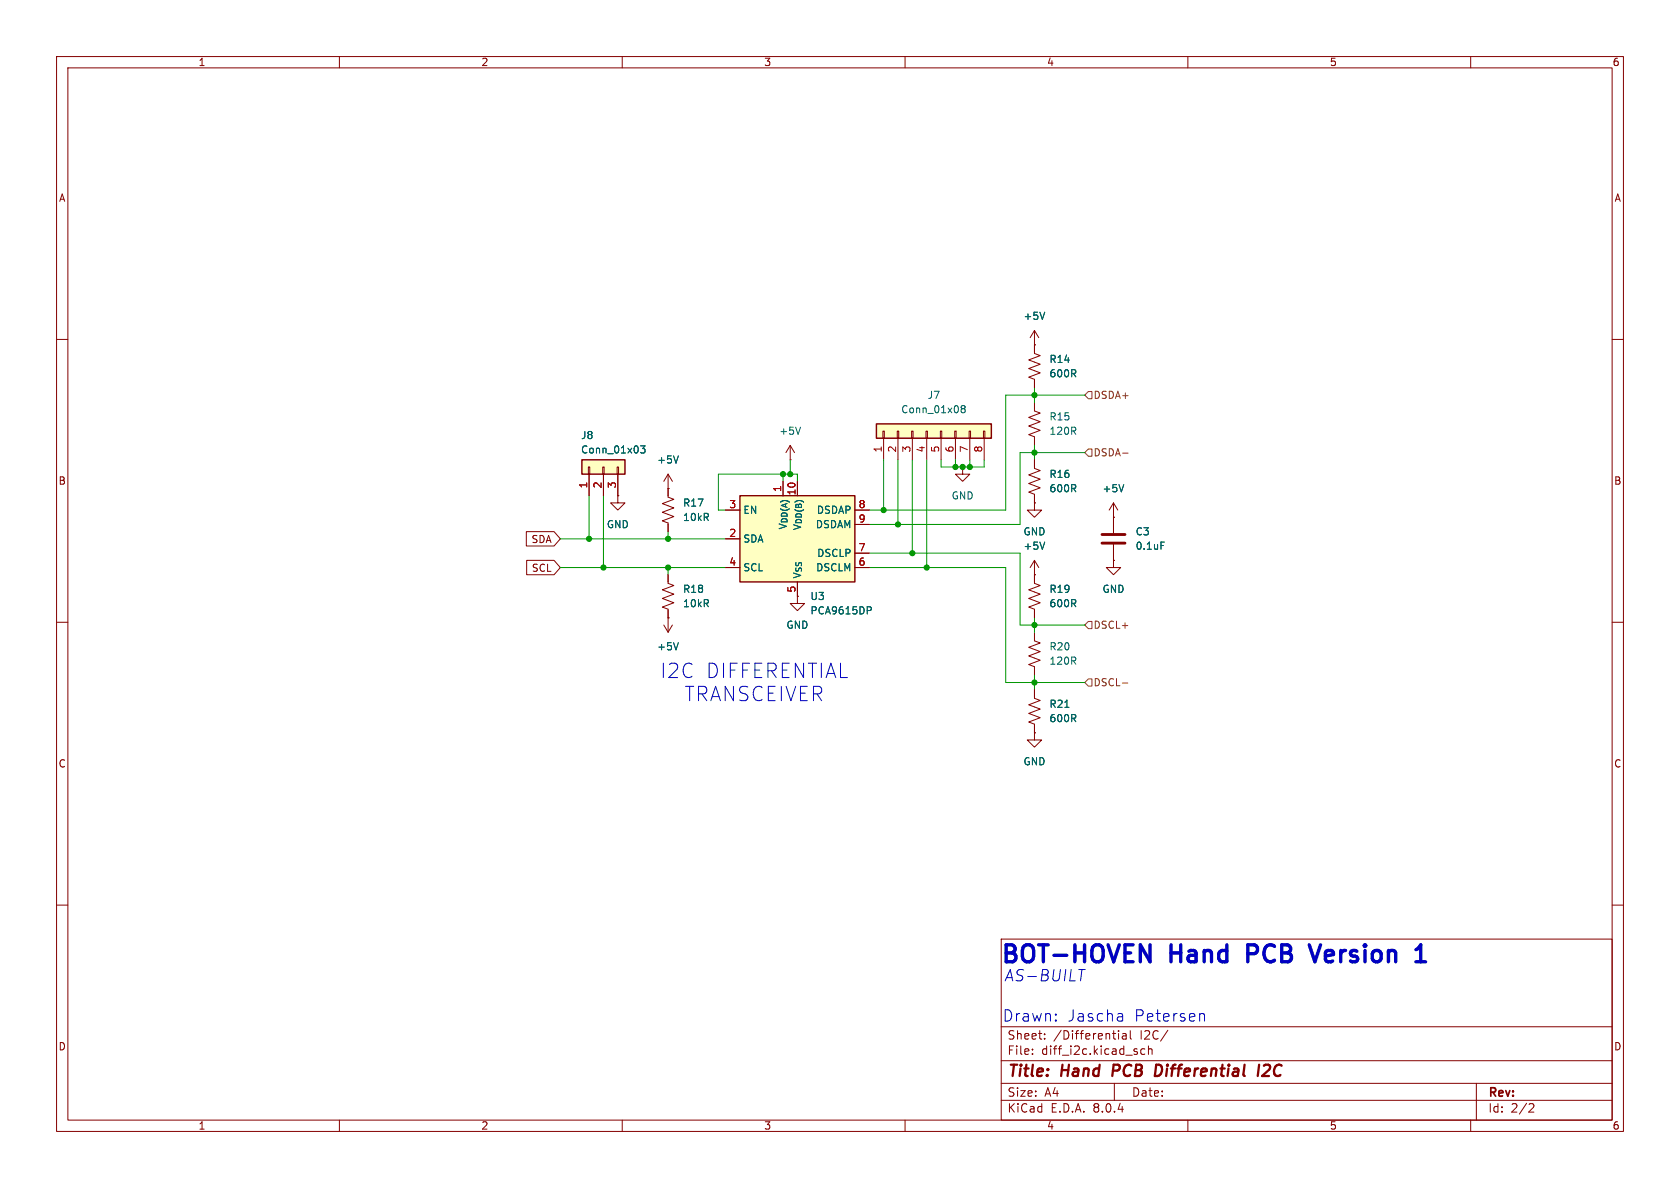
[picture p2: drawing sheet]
<svg xmlns="http://www.w3.org/2000/svg" width="297mm" height="210mm" viewBox="0 0 297 210" stroke-linecap="round" stroke-linejoin="round" font-family="sans-serif">
<g fill="none" stroke="#840000" stroke-width=".18">
<path d="M10 10h277v190h-277zM12 12h273v186h-273zM60 10v2M110 10v2M160 10v2M210 10v2M260 10v2M10 60h2M285 60h2M139.7 78.7l-.8 1.3M139.7 78.7v2.6M139.7 78.7l.8 1.3"/>
<path d="M139.7 81.3h.1M10 110h2M117.3 110.5l.8 1.3M118.1 101.6v1.5l1 .4-2 .8 2 .7-2 .8 2 .8-2 .7 1 .4v4.1M118.1 109.2h.1M118.9 110.5l-.8 1.3M141 105.4v1.3h1.2l-1.2 1.3-1.3-1.3h1.3M141 105.4h.1M285 110h2M10 160h2M285 160h2M177 166h108v32h-108z"/>
<path d="M60 198v2M110 198v2M160 198v2M177 194.5h108M177 191.5h108M177 187.5h108M177 181.5h108M182.5 186.3v.1M182.5 185.5v.1M184.7 183.6v.1M184.7 182.8v.1M197 191.5v3"/>
<path d="M197.7 182.2v.1M197.7 182.7v1M198.5 182.8h.5l.1 .9M199.1 183.1h-.5a.29 .29 0 0 0-.2 .3 .29 .29 0 0 0 .2 .3l.5-.1M199.8 182.2v1.3l.2 .2M202.4 185.5l-.4-.1-.3 .3v.4l.1 .2h.6M203 185.5l.2-.1 .4 .1 .1 .9M203 184.9v1.5M206.5 182.1l-1.3 2M210 198v2M260 198v2M261 191.5v6.5"/>
<path d="M270.5 195.1l.5 .1 .2 .3-1 1.1h1"/>
</g>
<path d="M196.9 188.2l-.3 2M204.4 188.2l.8 .1M205.1 189.9l-.5 .3h-.4M222.6 188.2l-.3 2M224.2 188.2h-.5l-.3 .2M224.4 189.1l-1.3 1.1h1.2" fill="none" stroke="#840000" stroke-width=".4"/>
<path d="M141.5 75.5l-.4 1.3M119.9 113.6l-.4 1.3" fill="none" stroke="#006464" stroke-width=".18"/>
<path d="M130.8 87.6h20.3v15.3h-20.3z" fill="#ffffc2"/>
<path d="M130.8 87.6h20.3v15.3h-20.3z" fill="none" stroke="#840000" stroke-width=".25"/>
<g fill="none" stroke="#840000" stroke-width=".18">
<path d="M109.2 87.6v1.3h1.3l-1.3 1.3-1.3-1.3h1.3M109.2 87.6h.1M118.1 86.4h.1M118.1 83.8l-.8 1.3M118.1 83.8v2.6M118.1 83.8l.8 1.3M128.3 95.3h2.5M128.3 90.2h2.5M151.1 90.2h2.6M151.1 97.8h2.6M151.1 92.7h2.6M128.3 100.3h2.5"/>
<path d="M141 102.9v2.5M151.1 100.3h2.6"/>
</g>
<path d="M119.9 80.6l-.4 1.3M153.3 107.3h.5l.2 .2-.1 .4h-.6" fill="none" stroke="#006464" stroke-width=".18"/>
<path d="M102.9 81.3h7.6v2.5h-7.6z" fill="#ffffc2"/>
<g fill="none" stroke="#840000" stroke-width=".18">
<path d="M182.9 58.4v4.1l1 .4-2 .7 2 .8-2 .8 2 .7-2 .8 1 .4v1.5M182.9 58.4l-.8 1.3M182.9 58.4l.7 1.3M182.9 71.1v1.5l1 .4-2 .8 2 .7-2 .8 2 .8-2 .7 1 .4v1.5M182.9 61h.1M104 82.6h.3v1.2h-.3zM104.1 83.8v3.8M106.6 82.6h.2v1.2h-.2zM106.7 83.8v3.8M109.1 82.6h.2v1.2h-.2zM109.2 83.8v3.8M118.1 86.4v1.5l1 .4-2 .7 2 .8-2 .8 2 .7-2 .8 1 .4v1.5"/>
<path d="M170.2 82.6v1.2h1.2l-1.2 1.3-1.3-1.3h1.3M170.2 82.6h.1M182.9 88.9v1.3h1.2l-1.2 1.2-1.3-1.2h1.3M182.9 88.9h.1M182.9 99.1v4l1 .4-2 .8 2 .7-2 .8 2 .8-2 .7 1 .4v1.5M182.9 99.1l-.8 1.2M182.9 99.1l.7 1.2M196.8 99.1v1.2h1.3l-1.3 1.3-1.2-1.3h1.2M196.8 99.1h.1M196.8 91.4h.1M196.8 88.9v5.3M196.8 96.3v2.8"/>
<path d="M196.8 88.9l-.7 1.3M196.8 88.9l.8 1.3M182.9 111.8v1.5l1 .4-2 .7 2 .8-2 .8 2 .7-2 .8 1 .4v1.5M182.9 101.6h.1M182.9 121.9v1.5l1 .4-2 .8 2 .7-2 .8 2 .8-2 .7 1 .4v1.5M182.9 129.5v1.3h1.2l-1.2 1.3-1.3-1.3h1.3M182.9 129.5h.1"/>
</g>
<path d="M102.9 81.3h7.6v2.5h-7.6z" fill="none" stroke="#840000" stroke-width=".25"/>
<path d="M184.7 55.2l-.4 1.3M113.2 78.8h.8l-.4 .5 .4 .1v.6l-.2 .1-.6-.1M184.7 95.8l-.4 1.3M198.7 85.7l-.5 1.2M205.2 95.8h.7M188.3 125h.7" fill="none" stroke="#006464" stroke-width=".18"/>
<path d="M194.8 96h4.1M194.8 94.5h4.1" fill="none" stroke="#840000" stroke-width=".51"/>
<path d="M154.9 74.9h20.4v2.6h-20.4z" fill="#ffffc2"/>
<g fill="none" stroke="#840000" stroke-width=".18">
<path d="M156.1 76.2h.2v1.3h-.2zM156.2 77.5v3.8M158.6 76.2h.3v1.3h-.3zM158.7 77.5v3.8M161.2 76.2h.2v1.3h-.2zM161.3 77.5v3.8M163.7 76.2h.3v1.3h-.3zM163.8 77.5v3.8M166.2 76.2h.3v1.3h-.3zM166.4 77.5v3.8M168.8 76.2h.2v1.3h-.2zM168.9 77.5v3.8"/>
<path d="M171.3 76.2h.3v1.3h-.3zM171.4 77.5v3.8M173.9 76.2h.2v1.3h-.2zM174 77.5v3.8M182.9 61h.1M182.9 61v1.2M182.9 67.3v1.3M93 94h4.9l1.2 1.3-1.2 1.2h-4.9zM93.1 99.1h4.8l1.2 1.2-1.2 1.3h-4.8zM104.1 83.8v3.8M106.7 83.8v3.8M109.2 87.6h.1"/>
<path d="M109.2 83.8v3.8M118.1 86.4h.1M118.1 86.4v1.2M118.1 92.7v1.3M128.3 95.3h2.5M128.3 90.2h2.5M151.1 90.2h2.6M151.1 97.8h2.6M151.1 92.7h2.6M182.9 81.3v1.5l1 .4-2 .7 2 .8-2 .8 2 .7-2 .8 1 .4v1.5M182.9 88.9h.1M196.8 99.1h.1"/>
<path d="M196.8 91.4h.1M196.8 91.4v2.8M196.8 96.3v2.8M118.1 109.2h.1M118.1 101.6v1.3M118.1 108v1.2M128.3 100.3h2.5M141 105.4h.1M141 102.9v2.5M151.1 100.3h2.6M182.9 101.6h.1M182.9 101.6v1.3"/>
<path d="M182.9 108v1.2M182.9 129.5h.1M182.9 121.9v1.3M182.9 128.3v1.2"/>
</g>
<path d="M154.9 74.9h20.4v2.6h-20.4z" fill="none" stroke="#840000" stroke-width=".25"/>
<path d="M184.7 55.2l-.4 1.3M113.2 78.8h.8l-.4 .5 .4 .1v.6l-.2 .1-.6-.1M170.1 72.2l-.2-.2 .2-.3h.3l.2 .2-.2 .3M170.1 72.2l-.2 .3v.2l.2 .3h.3l.2-.3v-.2l-.2-.3M170.1 72.2h.3M119.9 80.6l-.4 1.3M184.7 95.8l-.4 1.3M198.7 85.7l-.5 1.2M205.2 95.8h.7M119.9 113.6l-.4 1.3M153.3 107.3h.5l.2 .2-.1 .4h-.6M188.3 125h.7" fill="none" stroke="#006464" stroke-width=".18"/>
<path d="M192.4 79.4h.6v1.2h-.6l-.6-.6zM192.4 69.2h.6v1.3h-.6l-.6-.6zM198.5 80.1h.9M192.4 109.9h.6v1.2h-.6l-.6-.6zM192.4 120h.6v1.3h-.6l-.6-.6zM198.4 120.7h1" fill="none" stroke="#725600" stroke-width=".18"/>
<path d="M201.6 167l1.7 3v-3M231.5 167l1 3 1-3M250.3 170h1.7M250.6 167.7l.6-.7v3" fill="none" stroke="#0000c2" stroke-width=".6"/>
<path d="M198.4 179.3l.1 1.2M198.5 179.6l-.2 .1M212.4 179.2l.4 .1 .1 .2v1M198.5 180.4l-.2 .1" fill="none" stroke="#0000c2" stroke-width=".18"/>
<g fill="none" stroke="#009600" stroke-width=".18">
<path d="M182.9 68.6v2.5M182.9 78.7v2.6M191.8 69.9h-14v20.3h-24.1M99.1 95.3h29.2M104.1 87.6v7.7M106.7 87.6v12.7M118.1 94v1.3M138.4 83.8v1.3M139.7 81.3v2.5M141 85.1v-1.3h-14v6.4h1.3M153.7 97.8h26.6v12.7h11.5M156.2 81.3v8.9"/>
<path d="M158.7 81.3v11.4M161.3 81.3v16.5M163.8 81.3v19M166.4 81.3v1.3h7.6v-1.3M168.9 81.3v1.3M171.4 81.3v1.3M191.8 80h-11.5v12.7h-26.6M99.1 100.3h29.2M118.1 100.3v1.3M153.7 100.3h24.1v20.4h14M182.9 109.2v2.6M182.9 119.4v2.5"/>
</g>
<g fill="#009600" stroke="#009600" stroke-width=".18">
<circle cx="139.7" cy="83.8" r=".46"/>
<circle cx="138.4" cy="83.8" r=".46"/>
<circle cx="104.1" cy="95.3" r=".46"/>
<circle cx="118.1" cy="100.3" r=".46"/>
<circle cx="118.1" cy="95.3" r=".46"/>
<circle cx="156.2" cy="90.2" r=".46"/>
<circle cx="106.7" cy="100.3" r=".46"/>
<circle cx="163.8" cy="100.3" r=".46"/>
<circle cx="161.3" cy="97.8" r=".46"/>
<circle cx="158.7" cy="92.7" r=".46"/>
<circle cx="182.9" cy="110.5" r=".46"/>
<circle cx="182.9" cy="120.7" r=".46"/>
<circle cx="170.2" cy="82.6" r=".46"/>
<circle cx="168.9" cy="82.6" r=".46"/>
<circle cx="182.9" cy="80" r=".46"/>
<circle cx="182.9" cy="69.9" r=".46"/>
<circle cx="171.4" cy="82.6" r=".46"/>
</g>
<g font-size="4.2" fill="#0000c2">
<text x="176.6" y="171.1">BOT-HOVEN</text>
<text x="206.9" y="171.1">Hand</text>
<text x="221.7" y="171.1">PCB</text>
<text x="234.2" y="171.1">Version</text>
</g>
<g font-size="3.5" fill="#0000c2">
<text x="116.7" y="120.1">I2C</text>
<text x="121" y="124.2">TRANSCEIVER</text>
<text x="124.7" y="120.1">DIFFERENTIAL</text>
</g>
<g font-size="2.8" fill="#0000c2">
<text x="177.5" y="173.7">AS-BUILT</text>
<text x="177.2" y="180.8">Drawn:</text>
<text x="188.7" y="180.8">Jascha</text>
<text x="200.6" y="180.8">Petersen</text>
</g>
<g font-size="2.8" fill="#840000">
<text x="178" y="190.9">Title:</text>
<text x="187.7" y="190.9">Hand</text>
<text x="197.5" y="190.9">PCB</text>
<text x="205.8" y="190.9">Differential</text>
<text x="224.8" y="190.9">I2C</text>
</g>
<g font-size="2.1" fill="#840000">
<text x="178" y="184">Sheet:</text>
<text x="186.2" y="184">/Differential</text>
<text x="201.6" y="184">I2C/</text>
<text x="178" y="186.7">File:</text>
<text x="184.1" y="186.7">diff_i2c.kicad_sch</text>
<text x="178" y="196.9">KiCad</text>
<text x="178" y="194.1">Size:</text>
<text x="184.7" y="194.1">A4</text>
<text x="185.7" y="196.9">E.D.A.</text>
<text x="193.3" y="196.9">8.0.4</text>
<text x="200" y="194.1">Date:</text>
<text x="263" y="194.3">Rev:</text>
<text x="263" y="196.9">Id:</text>
<text x="267.1" y="196.9">2/2</text>
</g>
<g font-size="1.8" fill="#840000">
<text x="35" y="11.9">1</text>
<text x="85" y="11.9">2</text>
<text x="135" y="11.9">3</text>
<text x="185" y="11.9">4</text>
<text x="235" y="11.9">5</text>
<text x="285" y="11.9">6</text>
<text x="10.3" y="35.9">A</text>
<text x="285.3" y="35.9">A</text>
<text x="10.3" y="85.9">B</text>
<text x="285.3" y="85.9">B</text>
<text x="93.9" y="96.2">SDA</text>
<text x="93.9" y="101.3">SCL</text>
<text x="10.3" y="135.9">C</text>
<text x="285.3" y="135.9">C</text>
<text x="10.3" y="185.9">D</text>
<text x="285.3" y="185.9">D</text>
<text x="35" y="199.9">1</text>
<text x="85" y="199.9">2</text>
<text x="135" y="199.9">3</text>
<text x="185" y="199.9">4</text>
<text x="235" y="199.9">5</text>
<text x="285" y="199.9">6</text>
</g>
<g font-size="1.8" fill="#006464">
<text x="180.8" y="56.7">+5V</text>
<text x="185.4" y="64.4">R14</text>
<text x="163.9" y="70.7">J7</text>
<text x="185.4" y="66.9">600R</text>
<text x="102.6" y="77.8">J8</text>
<text x="137.7" y="77.1">+5V</text>
<text x="159.2" y="73.3">Conn_01x08</text>
<text x="185.4" y="77.1">120R</text>
<text x="185.4" y="74.5">R15</text>
<text x="102.6" y="80.4">Conn_01x03</text>
<text x="116.1" y="82.1">+5V</text>
<text x="120.7" y="89.8">R17</text>
<text x="168.1" y="88.5">GND</text>
<text x="185.4" y="87.2">600R</text>
<text x="185.4" y="84.7">R16</text>
<text x="194.8" y="87.2">+5V</text>
<text x="107.2" y="93.6">GND</text>
<text x="120.7" y="92.3">10kR</text>
<text x="131.3" y="91">EN</text>
<text x="139.3" y="93.7" transform="rotate(-90 139.3 93.7)">V_{DD(A)}</text>
<text x="141.8" y="93.9" transform="rotate(-90 141.8 93.9)">V_{DD(B)}</text>
<text x="144.1" y="93.6">DSDAM</text>
<text x="144.3" y="91">DSDAP</text>
<text x="180.8" y="94.8">GND</text>
<text x="200.7" y="94.8">C3</text>
<text x="131.3" y="96.1">SDA</text>
<text x="131.3" y="101.2">SCL</text>
<text x="144.2" y="101.2">DSCLM</text>
<text x="144.4" y="98.7">DSCLP</text>
<text x="180.8" y="97.4">+5V</text>
<text x="200.7" y="97.4">0.1uF</text>
<text x="120.7" y="107.5">10kR</text>
<text x="120.7" y="105">R18</text>
<text x="141.8" y="102.4" transform="rotate(-90 141.8 102.4)">V_{SS}</text>
<text x="143.2" y="106.3">U3</text>
<text x="185.4" y="107.5">600R</text>
<text x="185.4" y="105">R19</text>
<text x="194.8" y="105">GND</text>
<text x="138.9" y="111.4">GND</text>
<text x="143.2" y="108.8">PCA9615DP</text>
<text x="116.1" y="115.2">+5V</text>
<text x="185.4" y="117.7">120R</text>
<text x="185.4" y="115.2">R20</text>
<text x="185.4" y="125.3">R21</text>
<text x="185.4" y="127.9">600R</text>
<text x="180.8" y="135.5">GND</text>
</g>
<g font-size="1.8" fill="#725600">
<text x="193.2" y="70.7">DSDA+</text>
<text x="193.2" y="80.9">DSDA-</text>
<text x="193.2" y="111.4">DSCL+</text>
<text x="193.2" y="121.5">DSCL-</text>
</g>
<g font-size="1.8" fill="#a90000">
<text x="156" y="80.1" transform="rotate(-90 156 80.1)">1</text>
<text x="158.5" y="80.1" transform="rotate(-90 158.5 80.1)">2</text>
<text x="161" y="80.1" transform="rotate(-90 161 80.1)">3</text>
<text x="163.6" y="80.1" transform="rotate(-90 163.6 80.1)">4</text>
<text x="166.1" y="80.1" transform="rotate(-90 166.1 80.1)">5</text>
<text x="168.7" y="80.1" transform="rotate(-90 168.7 80.1)">6</text>
<text x="171.2" y="80.1" transform="rotate(-90 171.2 80.1)">7</text>
<text x="173.7" y="80.1" transform="rotate(-90 173.7 80.1)">8</text>
<text x="103.9" y="86.4" transform="rotate(-90 103.9 86.4)">1</text>
<text x="106.4" y="86.4" transform="rotate(-90 106.4 86.4)">2</text>
<text x="109" y="86.4" transform="rotate(-90 109 86.4)">3</text>
<text x="128.8" y="89.9">3</text>
<text x="138.2" y="87.1" transform="rotate(-90 138.2 87.1)">1</text>
<text x="140.7" y="87.7" transform="rotate(-90 140.7 87.7)">10</text>
<text x="151.7" y="89.9">8</text>
<text x="128.8" y="95">2</text>
<text x="151.7" y="92.5">9</text>
<text x="128.8" y="100.1">4</text>
<text x="151.7" y="100.1">6</text>
<text x="151.7" y="97.5">7</text>
<text x="140.7" y="104.8" transform="rotate(-90 140.7 104.8)">5</text>
</g>
</svg>
